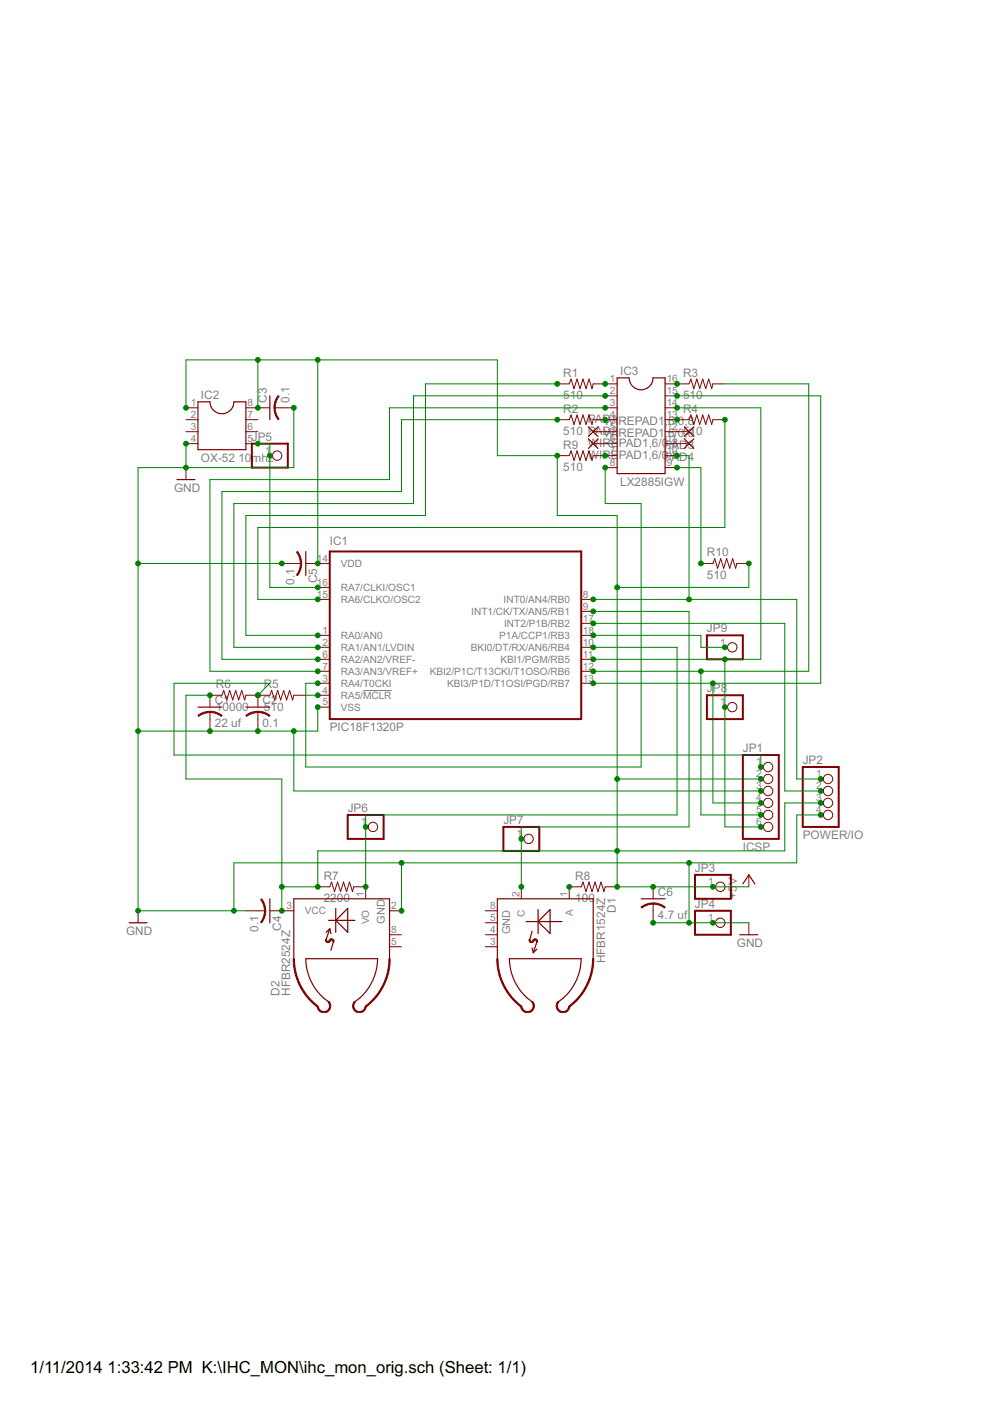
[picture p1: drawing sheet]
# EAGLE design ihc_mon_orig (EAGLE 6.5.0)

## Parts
C1  22 uf  C-US025-024X044  [C025-024X044]
C2  0.1  C-US050-025X075  [C050-025X075]
C3  0.1  C-US050-025X075  [C050-025X075]
C4  0.1  C-US050-025X075  [C050-025X075]
C5  0.1  C-US050-025X075  [C050-025X075]
C6  4.7 uf  C-US025-024X044  [C025-024X044]
D1  HFBR1524Z  HFBR1528  [HFBR25XX]
D2  HFBR2524Z  HFBR2528  [HFBR25XX]
IC1  PIC18F1320P  PIC18F1220P  [DIL18]
IC2  OX-52 10mhz  DIL8S  [SOCKET-08]
IC3  LX2885IGW  DIL16S  [SOCKET-16]
JP1  ICSP  PINHD-1X6  [1X06]
JP2  POWER/IO  PINHD-1X4  [1X04]
JP3  PINHD-1X1  [1X01]
JP4  PINHD-1X1  [1X01]
JP5  PINHD-1X1  [1X01]
JP6  PINHD-1X1  [1X01]
JP7  PINHD-1X1  [1X01]
JP8  PINHD-1X1  [1X01]
JP9  PINHD-1X1  [1X01]
K1  G6C-1117P  [G6C-1117P]
PAD1  WIREPAD1,6/0,8  [1,6/0,8]
PAD2  WIREPAD1,6/0,8  [1,6/0,8]
PAD3  WIREPAD1,6/0,8  [1,6/0,8]
PAD4  WIREPAD1,6/0,8  [1,6/0,8]
R1  510  R-US_0204/2V  [0204V]
R2  510  R-US_0204/2V  [0204V]
R3  510  R-US_0204/2V  [0204V]
R4  510  R-US_0204/2V  [0204V]
R5  510  R-US_0204/2V  [0204V]
R6  10000  R-US_0204/2V  [0204V]
R7  2200  R-US_0204/2V  [0204V]
R8  100  R-US_0204/2V  [0204V]
R9  510  R-US_0204/2V  [0204V]
R10  510  R-US_0204/2V  [0204V]

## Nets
+5V: C1.1 C3.1 C4.1 C5.1 C6.1 D2.3(VCC) IC1.14(VDD) IC2.1 IC2.8 JP1.2 JP2.3 JP3.1 K1.8 R6.1 R7.1 R8.2 R9.1 R10.2
GND: C1.2 C2.2 C3.2 C4.2 C5.2 C6.2 D2.2(GND) IC1.5(VSS) IC2.4 JP1.3 JP2.4 JP4.1
N$1: IC3.1 R1.2
N$2: IC3.4 R2.2
N$3: IC3.16 R3.1
N$4: IC3.13 R4.1
N$5: IC1.4(RA5/!MCLR) R5.2
N$6: C2.1 JP1.1 R5.1 R6.2
N$7: D2.1(VO) IC1.10(BKI0/DT/RX/AN6/RB4) JP6.1 R7.2
N$8: D1.1(A) R8.1
N$9: IC3.7 R9.2
N$10: IC1.18(P1A/CCP1/RB3) JP9.1 K1.1
N$11: IC1.8(INT0/AN4/RB0) IC3.10 JP2.1
N$12: IC3.9 R10.1
N$13: IC3.5 PAD1.1(P)
N$14: D1.2(C) IC1.9(INT1/CK/TX/AN5/RB1) JP7.1
N$15: IC1.11(KBI1/PGM/RB5) IC3.14 JP1.6 JP8.1
N$16: IC1.1(RA0/AN0) R1.1
N$17: IC1.2(RA1/AN1/LVDIN) IC3.2
N$18: IC1.6(RA2/AN2/VREF-) R2.1
N$19: IC1.7(RA3/AN3/VREF+) IC3.3
N$20: IC1.12(KBI2/P1C/T13CKI/T1OSO/RB6) JP1.5 R3.2
N$21: IC1.13(KBI3/P1D/T1OSI/PGD/RB7) IC3.15 JP1.4
N$22: IC1.15(RA6/CLKO/OSC2) R4.2
N$23: IC3.6 PAD2.1(P)
N$24: IC1.3(RA4/T0CKI) IC3.8
N$25: IC1.16(RA7/CLKI/OSC1) IC2.5 JP5.1
N$26: IC1.17(INT2/P1B/RB2) JP2.2
N$27: IC3.12 PAD3.1(P)
N$28: IC3.11 PAD4.1(P)
Unconnected: D1.3 D1.4 D1.5(GND) D1.8(GND) D2.5 D2.8 IC2.2 IC2.3 IC2.6 IC2.7 K1.P(2:P) K1.S(2:S)
